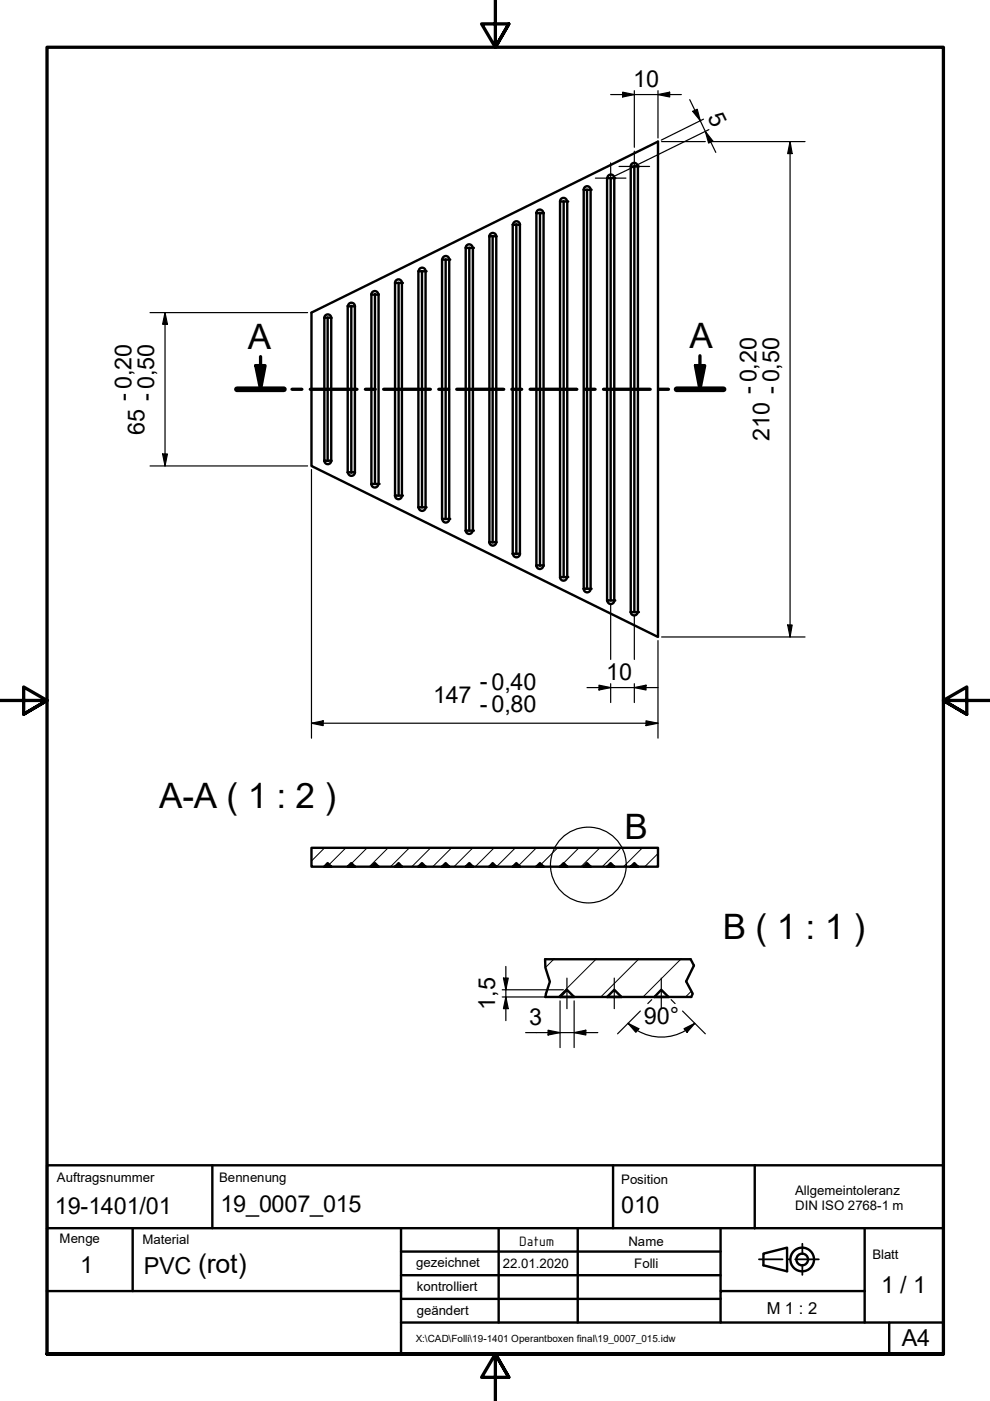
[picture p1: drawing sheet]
<svg xmlns="http://www.w3.org/2000/svg" width="210mm" height="297mm" viewBox="0 0 210 297" stroke-linecap="round" stroke-linejoin="round" font-family="sans-serif">
<!-- layer: Schraffur (ISO) -->
<g fill="none" stroke="#000" stroke-width=".21">
<path d="M68.8 179.8l-2.8 2.7M73.3 179.8l-3.5 3.5M77.9 179.8l-3.4 3.3M82.3 179.8l-4 4M86.8 179.8l-4 4M91.3 179.8l-4 4M95.8 179.8l-4 4M100.3 179.8l-4 4M104.8 179.8l-4 4M109.3 179.8l-4 4M113.7 179.8l-3.7 3.7M118.2 179.8l-3.5 3.4"/>
<path d="M122.7 179.8l-4 4M127.2 179.8l-4 4M131.7 179.8l-4 4M136.2 179.8l-4 4M139.5 181l-2.8 2.8M117.4 203.4l-1.8 1.8M126.4 203.4l-8 8M135.4 203.4l-8 8M144.3 203.4l-8 8M146.6 210.1l-1.2 1.3"/>
</g>
<!-- layer: Sichtbar (ISO) -->
<g fill="none" stroke="#000" stroke-width=".51">
<path d="M128.8 37.7a.73 .73 0 0 1 .7-.7 .73 .73 0 0 1 .7 .7M129.5 37.8h-.8v89.5h1.5M129.5 37.8h.7v89.5M129.5 37.8v89.5M133.7 35.3a.73 .73 0 0 1 .8-.8 .73 .73 0 0 1 .7 .8M134.5 35.3h.8v94.5h-1.6M134.5 35.3h-.8v94.5M134.5 35.3v94.5M83.8 60h1.4v45.1h-1.4zM83.8 60a.73 .73 0 0 1 .7-.8 .73 .73 0 0 1 .7 .8M84.5 60v45.1M88.8 57.5a.73 .73 0 0 1 .7-.7 .73 .73 0 0 1 .7 .7"/>
<path d="M89.5 57.5h-.8v50.1h1.5v-50.1M89.5 57.5h.7M89.5 57.5v50.1M93.8 55a.73 .73 0 0 1 .7-.7 .73 .73 0 0 1 .7 .7M94.5 55h-.8v55h1.5M94.5 55h.7M94.5 55v55M95.2 55v55M98.7 52.6h1.6v59.9h-1.6zM98.7 52.5a.73 .73 0 0 1 .8-.7 .73 .73 0 0 1 .7 .7M99.5 52.6v59.9M104.5 50.1h-.7v64.9a.73 .73 0 0 0 .7 .7 .73 .73 0 0 0 .7-.7v-64.9"/>
<path d="M104.5 50.1h.7a.73 .73 0 0 0-.7-.7 .73 .73 0 0 0-.7 .7M104.5 50.1v64.9M109.5 47.6h-.8v69.9M109.5 47.6h.7a.73 .73 0 0 0-.7-.7 .73 .73 0 0 0-.7 .7M109.5 47.6v69.9M110.2 47.6v69.9M113.7 45.2a.73 .73 0 0 1 .8-.8 .73 .73 0 0 1 .7 .8M114.5 45.1h-.8v74.8M114.5 45.1l.8 .1M114.5 45.1v74.8M115.3 45.1v74.8M118.7 42.7h1.6v79.7h-1.6z"/>
<path d="M118.7 42.7a.73 .73 0 0 1 .8-.7 .73 .73 0 0 1 .7 .7M119.5 42.7v79.7M123.8 40.2v84.6h1.4v-84.6M123.8 40.2h.7M123.8 40.2a.73 .73 0 0 1 .7-.7 .73 .73 0 0 1 .7 .7M124.5 40.2h.7M124.5 40.2v84.6M66 66.3l73.5-36.3v105.1l-73.5-36.3zM68.8 67.4h.7M69 66.9a.73 .73 0 0 1 .8-.2 .73 .73 0 0 1 .4 .7v30.3a.73 .73 0 0 1-.7 .7 .73 .73 0 0 1-.7-.7v-30.3zM69.5 67.4h.7M69.5 67.4v30.3"/>
<path d="M74.5 64.9h-.8v35.3M74.5 64.9h.7a.73 .73 0 0 0-.7-.7 .73 .73 0 0 0-.7 .7M74.5 64.9v35.3M75.2 64.9v35.3a.73 .73 0 0 1-.7 .7 .73 .73 0 0 1-.7-.7M78.7 62.4a.73 .73 0 0 1 .8-.7 .73 .73 0 0 1 .7 .7M79.5 62.4h-.8v40.2M79.5 62.4l.8 .1M79.5 62.4v40.2M80.3 62.4v40.2h-1.6M68.8 97.6h1.4M73.7 100.1h1.5M78.7 102.6a.73 .73 0 0 0 .8 .8 .73 .73 0 0 0 .7-.8"/>
<path d="M83.8 105.1a.73 .73 0 0 0 .7 .7 .73 .73 0 0 0 .7-.7M88.8 107.6a.73 .73 0 0 0 .7 .7 .73 .73 0 0 0 .7-.7M93.8 110.1a.73 .73 0 0 0 .7 .7 .73 .73 0 0 0 .7-.7M98.7 112.5a.73 .73 0 0 0 .8 .7 .73 .73 0 0 0 .7-.7M103.8 114.9h1.4M108.7 117.4h1.5a.73 .73 0 0 1-.7 .8 .73 .73 0 0 1-.7-.8M115.3 119.9h-1.6a.73 .73 0 0 0 .8 .7 .73 .73 0 0 0 .7-.7M118.7 122.4a.73 .73 0 0 0 .8 .7 .73 .73 0 0 0 .7-.7M123.8 124.9a.73 .73 0 0 0 .7 .7 .73 .73 0 0 0 .7-.7M128.8 127.3a.73 .73 0 0 0 .7 .8 .73 .73 0 0 0 .7-.8M133.7 129.7a.73 .73 0 0 0 .8 .8 .73 .73 0 0 0 .7-.8M66 179.8h73.5v4h-4.2l-.8-.8-.8 .8h-3.5l-.7-.8-.8 .8h-3.5l-.7-.8-.7 .8h-3.5l-.8-.8-.8 .8h-3.4l-.8-.8-.8 .8h-3.5l-.7-.8-.8 .8h-3.5l-.7-.8-.7 .8h-3.5l-.8-.8-.8 .8h-3.5l-.7-.8-.8 .8h-3.5l-.7-.8-.8 .8h-3.5l-.7-.8-.7 .8h-3.5l-.8-.8-.8 .8h-3.5l-.7-.8-.8 .8h-3.5l-.7-.8-.7 .8h-2.8z"/>
<path d="M70.2 183.8h-1.4h1.4M75.2 183.8h-1.5h1.5M80.3 183.8h-1.6h1.6M85.2 183.8h-1.4h1.4M90.2 183.8h-1.5h1.5M95.2 183.8h-1.5h1.5M100.3 183.8h-1.6h1.6M105.2 183.8h-1.4h1.4M110.2 183.8h-1.5h1.5M115.3 183.8h-1.6h1.6M120.3 183.8h-1.6h1.6M125.2 183.8h-1.4h1.4"/>
<path d="M130.2 183.8h-1.5h1.5M135.3 183.8h-1.6h1.6M115.6 203.4h30.8M115.6 211.4h3.1l1.5-1.5 1.5 1.5h7l1.5-1.5 1.6 1.5h6.9l1.5-1.5 1.5 1.5h4.9M121.7 211.4h-3h3M131.8 211.4h-3.1h3.1M141.7 211.4h-3h3"/>
</g>
<g fill="#000">
<circle cx="130.2" cy="37.8" r=".25"/>
<circle cx="135.3" cy="35.3" r=".25"/>
<circle cx="85.2" cy="60" r=".25"/>
<circle cx="90.2" cy="57.5" r=".25"/>
<circle cx="95.3" cy="55" r=".25"/>
<circle cx="100.3" cy="52.6" r=".25"/>
<circle cx="120.3" cy="42.7" r=".25"/>
<circle cx="125.2" cy="40.2" r=".25"/>
<circle cx="78.7" cy="102.6" r=".25"/>
<circle cx="80.3" cy="102.6" r=".25"/>
<circle cx="83.8" cy="105.1" r=".25"/>
<circle cx="85.2" cy="105.1" r=".25"/>
<circle cx="88.7" cy="107.6" r=".25"/>
<circle cx="90.2" cy="107.6" r=".25"/>
<circle cx="93.7" cy="110" r=".25"/>
<circle cx="95.3" cy="110" r=".25"/>
<circle cx="98.7" cy="112.5" r=".25"/>
<circle cx="100.3" cy="112.5" r=".25"/>
<circle cx="118.7" cy="122.4" r=".25"/>
<circle cx="120.3" cy="122.4" r=".25"/>
<circle cx="123.8" cy="124.8" r=".25"/>
<circle cx="125.2" cy="124.8" r=".25"/>
<circle cx="128.7" cy="127.3" r=".25"/>
<circle cx="130.2" cy="127.3" r=".25"/>
<circle cx="133.7" cy="129.8" r=".25"/>
<circle cx="135.3" cy="129.8" r=".25"/>
</g>
<!-- layer: Bruchlinie (ISO) -->
<path d="M115.6 203.4v1.8l1 2.9-1 3.3M146.4 203.4l.7 1.3-1.6 3.4 1.4 2.6-.3 .7" fill="none" stroke="#000" stroke-width=".51"/>
<!-- layer: Schnittlinie (ISO) -->
<g fill="none" stroke="#000" stroke-width=".7">
<path d="M54.2 77.5h2l-1 5zM55.2 75.6v6.9M147.4 77.5h2l-1 5zM148.4 75.4v7.1M50.2 82.5h10M61.9 82.5h2.1M65.8 82.5h9.9M77.5 82.5h2.1M81.3 82.5h9.9M93 82.5h2.1M96.8 82.5h10M108.5 82.5h2.1"/>
<path d="M112.4 82.5h9.9M124.1 82.5h2.1M128 82.5h9.9M139.6 82.5h2.1M143.4 82.5h10"/>
</g>
<path d="M50.2 82.5h10M143.4 82.5h10" fill="none" stroke="#000" stroke-width="1.2"/>
<g fill="#000">
<path d="M54.2 77.5h2l-1 5z" fill-rule="evenodd"/>
<path d="M147.4 77.5h2l-1 5z" fill-rule="evenodd"/>
</g>
<!-- layer: Detailumgrenzung (ISO) -->
<circle cx="124.7" cy="183.4" r="8" fill="none" stroke="#000" stroke-width=".25"/>
<!-- layer: Rahmen (ISO) -->
<path d="M105 0v10l-2.9-4.9h5.8l-2.9 4.9 2.9-4.9M0 148.5h10l-5-2.8v5.7l5-2.9-5 2.9M210 148.5h-10l5-2.8v5.7l-5-2.9 5 2.9M10 287.1v-277.1h190v277.1h-190h190M107.9 292l-2.9-4.9 2.9 4.9h-5.8l2.9-4.9v9.9" fill="none" stroke="#000" stroke-width=".7"/>
<!-- layer: Titel (ISO) -->
<path d="M160.9 267h5M167.2 267h.2M168.6 267h5M170.1 263.7v2.2M170.1 268.1v2.2" fill="none" stroke="#000" stroke-width=".38"/>
<g fill="none" stroke="#000" stroke-width=".51">
<path d="M10 247.1h190v40h-190zM45 247.1v13.3M130 247.1v13.3h30M160 247.1v13.3M10 273.7h75v13.4M10 260.4h120M28.1 260.4v13.3M85 275.4h67.8M85 270.4h67.8M85 265.4h67.8M85 260.4v13.3M105.7 260.4v20"/>
<path d="M122.5 260.4v20M152.8 260.4v13.3M160 260.4h40M161.9 265.8l5-1.3v5l-5-1.2zM183.3 273.7v6.7h16.7M183.3 273.7h-30.5v6.7h30.5M183.3 260.4v13.3M85 280.4h67.8M188.5 280.4v6.7"/>
<circle cx="170.1" cy="267" r="2.51"/>
<circle cx="170.1" cy="267" r="1.24"/>
</g>
<!-- layer: Mittelpunktmarkierung (ISO) -->
<path d="M126.2 37.8h6.5M129.5 34.5v8.3M131.3 35.3h6.4M134.5 32.1v8.2" fill="none" stroke="#000" stroke-width=".25"/>
<g fill="none" stroke="#000" stroke-width=".25">
<path d="M132 19.5l2.5 .6-2.5 .5zM134.5 19.2v12M139.5 19.2v10.1M129.5 20.1h15M134.3 35.4l-4.1 2M139.5 20.1l2.5-.6v1.1zM140.3 30h9.2M146.2 21.1l5.6 11.2M146.9 23.6l.9-.4 .7 2.4zM149.2 25.3l-9 4.4M149.5 27.9l1.6 2-.9 .4zM150.3 27.5l-15.6 7.7"/>
<path d="M150.6 30h20.1M167.5 30l.5 2.6h-1zM167.5 30v105.1M31.8 66.3h33.4M35 66.3l.5 2.5h-1zM35 66.3v32.5M31.8 98.8h33.4M34.5 96.3h1l-.5 2.5zM66 99.6v56.9M129.5 128.1v11.7M134.5 130.6v9.2M139.5 135.8v20.7"/>
<path d="M140.3 135.1h30.4M167 132.5h1l-.5 2.6zM66 153.3l2.5-.5v1zM66 153.3h73.5M124.5 145.8h15M127 145.3l2.5 .5-2.5 .5zM129.5 145v4M134.5 145.8l2.5-.5v1zM134.5 145v4M137 152.8l2.5 .5-2.5 .5zM106.5 209.9h12.9M106.5 211.4h13.6"/>
<path d="M106.7 207.4h1.1l-.5 2.5zM107.3 211.4l.5 2.5h-1.1zM107.3 204.9v11.5M111.4 218.9h15.3M116.2 218.4l2.5 .5-2.5 .5zM118.7 212.2v9.9M120.3 211.4h.6M121.7 218.9l2.5-.5v1zM121.7 212.2v9.9M133.2 217l2.2 1.1-.6 .8zM133.2 217l1.9 1.5M135.8 214.4l-4.9 4.8"/>
<path d="M138.2 211.9l-.8 .9M142.3 211.9l.8 .9M144.7 214.4l4.8 4.8M145 218.1l2.3-1.1-1.6 1.9zM147.3 217a10 10 0 0 1-12.2 1.5"/>
</g>
<g fill="#000">
<path d="M139.5 20.1l2.5-.6v1.1z" fill-rule="evenodd"/>
<path d="M132 19.5l2.5 .6-2.5 .5z" fill-rule="evenodd"/>
<path d="M146.9 23.6l.9-.4 .7 2.4z" fill-rule="evenodd"/>
<path d="M149.5 27.9l1.6 2-.9 .4z" fill-rule="evenodd"/>
<path d="M167.5 30l.5 2.6h-1z" fill-rule="evenodd"/>
<path d="M35 66.3l.5 2.5h-1z" fill-rule="evenodd"/>
<path d="M34.5 96.3h1l-.5 2.5z" fill-rule="evenodd"/>
<path d="M167 132.5h1l-.5 2.6z" fill-rule="evenodd"/>
<path d="M66 153.3l2.5-.5v1z" fill-rule="evenodd"/>
<path d="M127 145.3l2.5 .5-2.5 .5z" fill-rule="evenodd"/>
<path d="M137 152.8l2.5 .5-2.5 .5z" fill-rule="evenodd"/>
<path d="M134.5 145.8l2.5-.5v1z" fill-rule="evenodd"/>
<path d="M106.7 207.4h1.1l-.5 2.5z" fill-rule="evenodd"/>
<path d="M107.3 211.4l.5 2.5h-1.1z" fill-rule="evenodd"/>
<path d="M116.2 218.4l2.5 .5-2.5 .5z" fill-rule="evenodd"/>
<path d="M121.7 218.9l2.5-.5v1z" fill-rule="evenodd"/>
<path d="M133.2 217l2.2 1.1-.6 .8z" fill-rule="evenodd"/>
<path d="M145 218.1l2.3-1.1-1.6 1.9z" fill-rule="evenodd"/>
</g>
<!-- layer: Mittellinie (ISO) -->
<path d="M120.2 207.4v6.5M130.2 207.4v6.5M140.2 207.4v6.5" fill="none" stroke="#000" stroke-width=".25"/>
<g font-size="7.4">
<text x="52.5" y="74">A</text>
<text x="146.2" y="73.8">A</text>
<text x="33.8" y="171.2">A-A ( 1 : 2 )</text>
<text x="132.4" y="177.8">B</text>
<text x="153.3" y="199.1">B ( 1 : 1 )</text>
</g>
<text font-size="5.7" x="42" y="270">(rot)</text>
<g font-size="5">
<text x="134.2" y="18.4">10</text>
<text x="149.9" y="24.8" transform="rotate(64 149.9 24.8)">5</text>
<text x="160.2" y="83.6" transform="rotate(-90 160.2 83.6)">- 0,20</text>
<text x="165" y="83.6" transform="rotate(-90 165 83.6)">- 0,50</text>
<text x="27.7" y="84.9" transform="rotate(-90 27.7 84.9)">-0,20</text>
<text x="32.6" y="84.9" transform="rotate(-90 32.6 84.9)">-0,50</text>
<text x="30.6" y="92.1" transform="rotate(-90 30.6 92.1)">65</text>
<text x="163.1" y="93.5" transform="rotate(-90 163.1 93.5)">210</text>
<text x="91.8" y="149">147</text>
<text x="101.7" y="146">-0,40</text>
<text x="128.5" y="144.1">10</text>
<text x="101.7" y="150.9">-0,80</text>
<text x="105" y="214" transform="rotate(-90 105 214)">1,5</text>
<text x="112.2" y="217.3">3</text>
<text x="136.5" y="217.2">90°</text>
<text x="11.6" y="257.4">19-1401/01</text>
<text x="46.7" y="257">19_0007_015</text>
<text x="131.7" y="257.2">010</text>
<text x="17" y="269.9">1</text>
<text x="30.5" y="270.1">PVC</text>
<text x="186.8" y="274.2">1 / 1</text>
<text x="191.2" y="285.4">A4</text>
</g>
<text font-size="3.5" x="162.6" y="278.5">M 1 : 2</text>
<text font-size="3.1" x="110" y="264.1">Datum</text>
<g font-size="2.8">
<text x="12.1" y="250.7">Auftragsnummer</text>
<text x="46.5" y="250.6">Bennenung</text>
<text x="131.7" y="250.9">Position</text>
<text x="168.6" y="253.4">Allgemeintoleranz</text>
<text x="168.6" y="256.6">DIN ISO 2768-1 m</text>
<text x="12.6" y="263.6">Menge</text>
<text x="30.2" y="263.8">Material</text>
<text x="88.3" y="268.7">gezeichnet</text>
<text x="106.6" y="268.8">22.01.2020</text>
<text x="133.3" y="264.1">Name</text>
<text x="134.5" y="268.8">Folli</text>
<text x="185" y="266.9">Blatt</text>
<text x="88.4" y="273.7">kontrolliert</text>
<text x="88.4" y="278.8">geändert</text>
</g>
<text font-size="2.1" x="88.1" y="284.5">X:\CAD\Folli\19-1401 Operantboxen final\19_0007_015.idw</text>
</svg>
